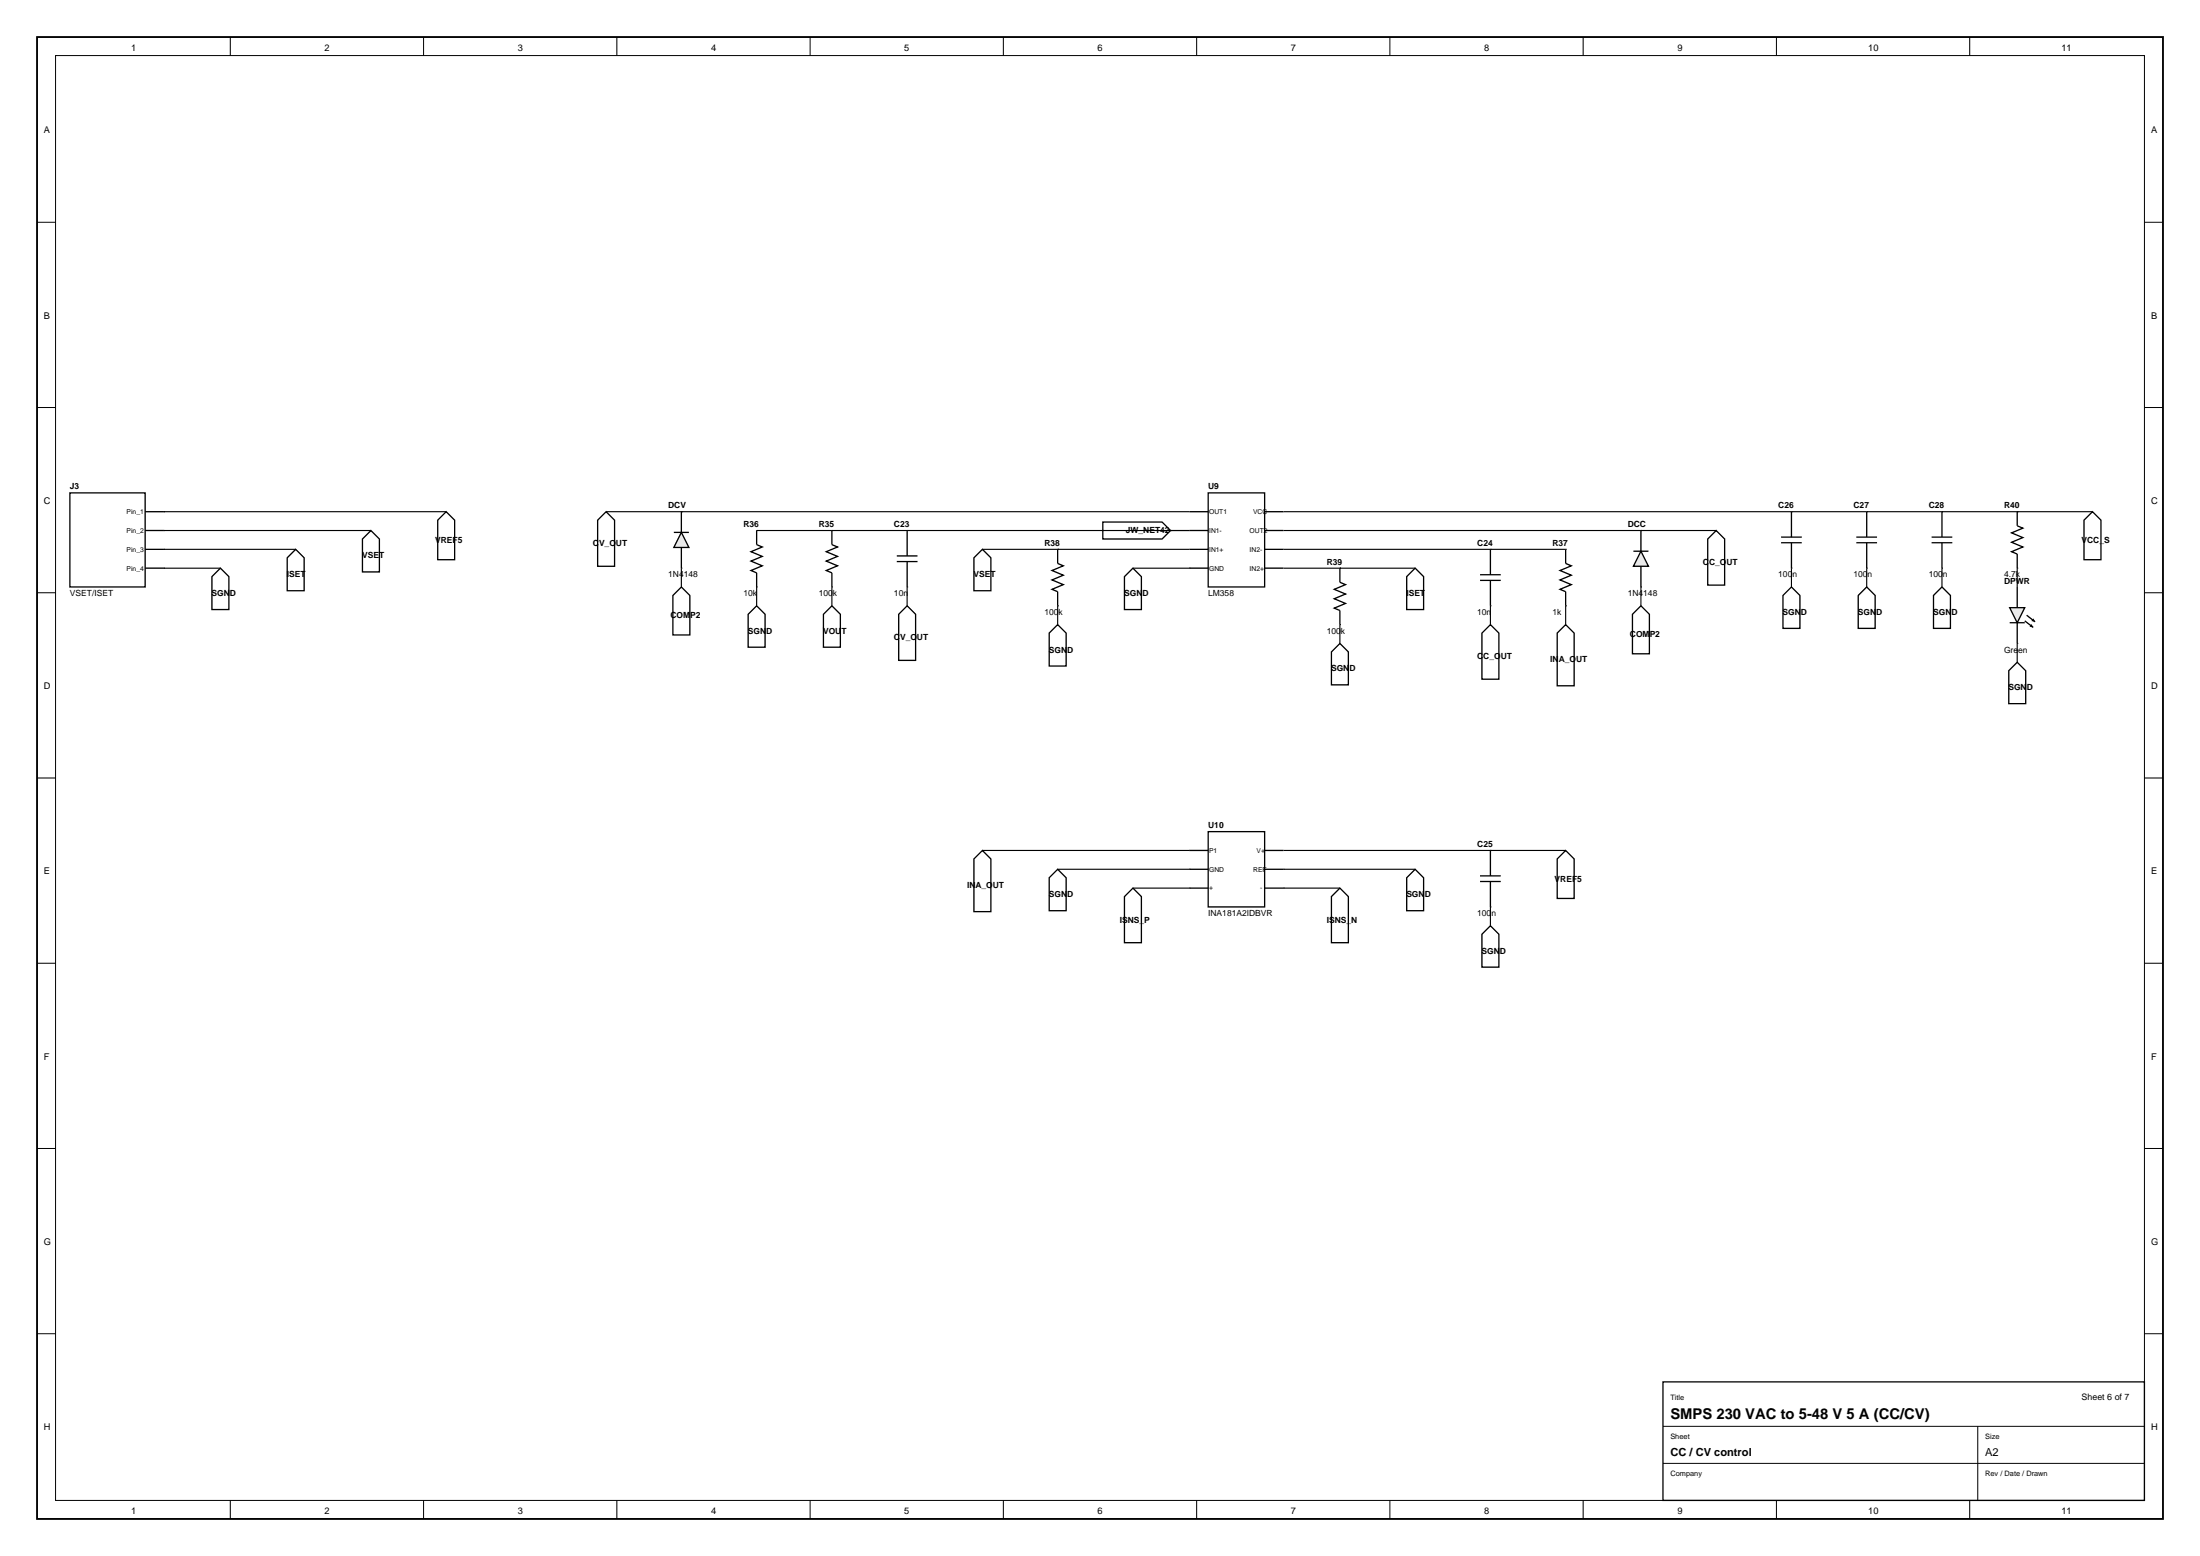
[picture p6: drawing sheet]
<svg xmlns="http://www.w3.org/2000/svg" width="594mm" height="420mm" viewBox="0 0 594 420" stroke-linecap="round" stroke-linejoin="round" font-family="sans-serif">
<path d="M10 10h574v400h-574z" fill="none" stroke="#000" stroke-width=".5"/>
<g fill="none" stroke="#000" stroke-width=".27">
<path d="M15 15h564v390h-564zM62.2 10v5M114.4 10v5M166.5 10v5M218.7 10v5M270.9 10v5M323.1 10v5M375.3 10v5M427.5 10v5M479.6 10v5M531.8 10v5M10 60h5"/>
<path d="M579 60h5M10 110h5M579 110h5M10 160h5M579 160h5M10 210h5M579 210h5M10 260h5M579 260h5M10 310h5M579 310h5M10 360h5"/>
<path d="M579 360h5M62.2 405v5M114.4 405v5M166.5 405v5M218.7 405v5M270.9 405v5M323.1 405v5M375.3 405v5M427.5 405v5M479.6 405v5M531.8 405v5"/>
</g>
<g fill="none" stroke="#000" stroke-width=".3">
<path d="M44.3 138.1h76.2M163.7 138.1h157.4M346.5 138.1h218.5M44.3 148.3h35.5M44.3 143.2h55.9M44.3 153.4h15.2M184 153.4v5M204.3 143.2h116.8M204.3 158.4v5.1M224.6 158.4v5.1M244.9 158.4v5.1M265.3 148.3h55.8"/>
<path d="M305.9 153.4h15.2M346.5 148.3h76.2M346.5 143.2h116.9M346.5 153.4h35.6M443.1 158.4v5.1M483.7 153.4v5M504 153.4v5M524.3 153.4v5M544.7 153.4v5M285.6 163.5v5.1M361.8 168.6v5.1M402.4 163.5v5.1"/>
<path d="M422.7 163.5v5.1M544.7 173.7v5.1M265.3 229.6h55.8M285.6 234.6h35.5M305.9 239.7h15.2M346.5 229.6h76.2M346.5 239.7h15.3M346.5 234.6h35.6M402.4 244.8v5.1"/>
</g>
<path d="M184 138.1v5.6M321.1 138.1h5.1M326.2 133h15.3v25.4h-15.3zM341.5 138.1h5M184 147.8v5.6M321.1 143.2h5.1M321.1 148.3h5.1M321.1 153.4h5.1M341.5 143.2h5M341.5 148.3h5M341.5 153.4h5" fill="none" stroke="#000" stroke-width=".36"/>
<path d="M184 143.7l2 4.1h-4.1z" fill="#ebebeb" stroke="#000" stroke-width=".36"/>
<path d="M181.9 143.7h4.1M443.1 143.2v5.6M443.1 152.9v5.5" fill="none" stroke="#000" stroke-width=".36"/>
<path d="M443.1 148.8l2 4.1h-4.1z" fill="#ebebeb" stroke="#000" stroke-width=".36"/>
<g fill="none" stroke="#000" stroke-width=".36">
<path d="M18.9 133h20.3v25.4h-20.3zM39.2 138.1h5.1M483.7 138.1v6.9M504 138.1v6.9M524.3 138.1v6.9M39.2 143.2h5.1M39.2 148.3h5.1M39.2 153.4h5.1M204.3 143.2v3.8l1.5 .6-3 1.3 3 1.3-3 1.3 3 1.2-3 1.3 1.5 .6v3.8M224.6 143.2v3.8l1.5 .6-3 1.3 3 1.3-3 1.3 3 1.2-3 1.3 1.5 .6v3.8M242.1 151.6h5.6M242.1 150.1h5.6"/>
<path d="M244.9 143.2v6.9M244.9 151.6v6.8M285.6 148.3v3.8l1.5 .6-3.1 1.3 3.1 1.3-3.1 1.2 3.1 1.3-3.1 1.3 1.6 .6v3.8M361.8 153.4v3.8l1.5 .6-3.1 1.3 3.1 1.2-3.1 1.3 3.1 1.3-3.1 1.3 1.6 .6v3.8M399.6 156.7h5.6M399.6 155.1h5.6M402.4 148.3v6.8M402.4 156.7v6.8M422.7 148.3v3.8l1.6 .6-3.1 1.3 3.1 1.3-3.1 1.2 3.1 1.3-3.1 1.3 1.5 .6v3.8M441 148.8h4.1M480.9 145h5.6M480.9 146.5h5.6"/>
<path d="M483.7 146.5v6.9M501.2 145h5.6M501.2 146.5h5.6M504 146.5v6.9M521.5 145h5.6M521.5 146.5h5.6M524.3 146.5v6.9M544.7 158.4v5.6M544.7 168.1v5.6M321.1 229.6h5.1M321.1 234.6h5.1M321.1 239.7h5.1"/>
<path d="M326.2 224.5h15.3v20.3h-15.3zM341.5 229.6h5M341.5 234.6h5M341.5 239.7h5M399.6 236.4h5.6M399.6 237.9h5.6M402.4 229.6v6.8M402.4 237.9v6.9"/>
</g>
<path d="M542.6 164h4.1l-2 4.1z" fill="#ebebeb" stroke="#000" stroke-width=".36"/>
<g fill="none" stroke="#000" stroke-width=".36">
<path d="M120.5 138.1l2.3 2.3v10.7h-4.6v-10.7zM163.7 138.1l2.2 2.3v12.5h-4.5v-12.5zM544.7 138.1v3.8l1.5 .7-3.1 1.2 3.1 1.3-3.1 1.3 3.1 1.2-3.1 1.3 1.6 .6v3.9M565 138.1l2.3 2.3v10.7h-4.6v-10.7zM59.5 153.4l2.3 2.2v8.9h-4.6v-8.9zM77.5 150.6l2.3-2.3 2.3 2.3v8.9h-4.6zM97.9 145.5l2.3-2.3 2.2 2.3v8.9h-4.5zM184 158.4l2.3 2.3v10.7h-4.6v-10.7zM263 150.6l2.3-2.3 2.2 2.3v8.9h-4.5zM297.8 140.9h16l2.3 2.3-2.3 2.3h-16zM305.9 153.4l2.3 2.2v8.9h-4.6v-8.9zM382.1 153.4l2.3 2.2v8.9h-4.6v-8.9z"/>
<path d="M463.4 143.2l2.3 2.3v12.4h-4.6v-12.4zM483.7 158.4l2.3 2.3v8.9h-4.6v-8.9zM504 158.4l2.3 2.3v8.9h-4.6v-8.9zM524.3 158.4l2.3 2.3v8.9h-4.6v-8.9zM204.3 163.5l2.3 2.3v8.9h-4.6v-8.9zM224.6 163.5l2.3 2.3v8.9h-4.6v-8.9zM244.9 163.5l2.3 2.3v12.5h-4.6v-12.5zM283.3 170.9l2.3-2.3 2.3 2.3v8.9h-4.6zM361.8 173.7l2.3 2.3v8.9h-4.6v-8.9zM402.4 168.6l2.3 2.3v12.4h-4.6v-12.4zM422.7 168.6l2.3 2.3v14.2h-4.6v-14.2zM443.1 163.5l2.2 2.3v10.7h-4.5v-10.7z"/>
<path d="M542.6 168.1h4.1M544.7 178.8l2.2 2.2v8.9h-4.5v-8.9zM546.7 167.6l2.3 1.8M547.2 166.1l2.3 1.7M265.3 229.6l2.2 2.2v14.3h-4.5v-14.3zM285.6 234.6l2.3 2.3v8.9h-4.6v-8.9zM361.8 239.7l2.3 2.3v12.5h-4.6v-12.5zM382.1 234.6l2.3 2.3v8.9h-4.6v-8.9zM422.7 229.6l2.3 2.2v10.7h-4.6v-10.7zM303.6 242l2.3-2.3 2.3 2.3v12.5h-4.6zM402.4 249.9l2.3 2.3v8.9h-4.6v-8.9z"/>
</g>
<path d="M548.5 168.5l.5 .9-1-.3zM549 166.9l.5 .9-1-.2z" fill="#000"/>
<path d="M449 373h130v32h-130z" fill="none" stroke="#000" stroke-width=".35"/>
<path d="M449 385h130M449 395h130M534 385v20" fill="none" stroke="#000" stroke-width=".27"/>
<text font-size="4" x="451" y="383">SMPS 230 VAC to 5-48 V 5 A (CC/CV)</text>
<g font-size="3">
<text x="451" y="393">CC / CV control</text>
<text x="536" y="393">A2</text>
</g>
<g font-size="2.5">
<text x="35.4" y="13.7">1</text>
<text x="87.6" y="13.7">2</text>
<text x="139.8" y="13.7">3</text>
<text x="192" y="13.7">4</text>
<text x="244.2" y="13.7">5</text>
<text x="296.4" y="13.7">6</text>
<text x="348.5" y="13.7">7</text>
<text x="400.7" y="13.7">8</text>
<text x="452.9" y="13.7">9</text>
<text x="504.4" y="13.7">10</text>
<text x="556.6" y="13.7">11</text>
<text x="11.8" y="36">A</text>
<text x="580.8" y="36">A</text>
<text x="11.8" y="86">B</text>
<text x="580.8" y="86">B</text>
<text x="11.8" y="136">C</text>
<text x="580.8" y="136">C</text>
<text x="11.8" y="186">D</text>
<text x="580.8" y="186">D</text>
<text x="11.8" y="236">E</text>
<text x="580.8" y="236">E</text>
<text x="11.8" y="286">F</text>
<text x="580.8" y="286">F</text>
<text x="11.8" y="336">G</text>
<text x="580.8" y="336">G</text>
<text x="11.8" y="386">H</text>
<text x="580.8" y="386">H</text>
<text x="35.4" y="408.7">1</text>
<text x="87.6" y="408.7">2</text>
<text x="139.8" y="408.7">3</text>
<text x="192" y="408.7">4</text>
<text x="244.2" y="408.7">5</text>
<text x="296.4" y="408.7">6</text>
<text x="348.5" y="408.7">7</text>
<text x="400.7" y="408.7">8</text>
<text x="452.9" y="408.7">9</text>
<text x="504.4" y="408.7">10</text>
<text x="556.6" y="408.7">11</text>
</g>
<text font-size="2.4" x="562" y="378">Sheet 6 of 7</text>
<g font-size="2.3">
<text x="18.9" y="132">J3</text>
<text x="180.4" y="137.2">DCV</text>
<text x="326.2" y="132">U9</text>
<text x="480.1" y="137.2">C26</text>
<text x="500.5" y="137.2">C27</text>
<text x="520.8" y="137.2">C28</text>
<text x="541.1" y="137.2">R40</text>
<text x="200.7" y="142.3">R36</text>
<text x="221.1" y="142.3">R35</text>
<text x="241.4" y="142.3">C23</text>
<text x="439.5" y="142.3">DCC</text>
<text x="117.5" y="146.5">VREF5</text>
<text x="160.1" y="147.4">CV_OUT</text>
<text x="282" y="147.4">R38</text>
<text x="304" y="144">JW_NET42</text>
<text x="398.9" y="147.4">C24</text>
<text x="419.2" y="147.4">R37</text>
<text x="562" y="146.5">VCC_S</text>
<text x="77.5" y="155.8">ISET</text>
<text x="97.8" y="150.7">VSET</text>
<text x="180.4" y="155.9">1N4148</text>
<text x="262.9" y="155.8">VSET</text>
<text x="358.2" y="152.4">R39</text>
<text x="459.8" y="152.5">CC_OUT</text>
<text x="480.1" y="155.9">100n</text>
<text x="500.5" y="155.9">100n</text>
<text x="520.8" y="155.9">100n</text>
<text x="541.1" y="155.9">4.7k</text>
<text x="18.9" y="161">VSET/ISET</text>
<text x="57.1" y="160.9">SGND</text>
<text x="200.7" y="161">10k</text>
<text x="221.1" y="161">100k</text>
<text x="241.4" y="161">10n</text>
<text x="303.5" y="160.9">SGND</text>
<text x="326.2" y="161">LM358</text>
<text x="379.7" y="160.9">ISET</text>
<text x="439.5" y="161">1N4148</text>
<text x="541.1" y="157.5">DPWR</text>
<text x="181" y="166.9">COMP2</text>
<text x="282" y="166">100k</text>
<text x="398.9" y="166">10n</text>
<text x="419.2" y="166">1k</text>
<text x="481.3" y="166">SGND</text>
<text x="501.6" y="166">SGND</text>
<text x="522" y="166">SGND</text>
<text x="201.9" y="171.1">SGND</text>
<text x="222.2" y="171.1">VOUT</text>
<text x="241.4" y="172.8">CV_OUT</text>
<text x="358.2" y="171.1">100k</text>
<text x="440.1" y="171.9">COMP2</text>
<text x="283.2" y="176.1">SGND</text>
<text x="398.8" y="177.9">CC_OUT</text>
<text x="418.6" y="178.8">INA_OUT</text>
<text x="541.1" y="176.2">Green</text>
<text x="359.4" y="181.2">SGND</text>
<text x="542.3" y="186.3">SGND</text>
<text x="326.2" y="223.5">U10</text>
<text x="398.9" y="228.6">C25</text>
<text x="261.1" y="239.8">INA_OUT</text>
<text x="419.8" y="238">VREF5</text>
<text x="283.2" y="242.2">SGND</text>
<text x="379.7" y="242.2">SGND</text>
<text x="302.3" y="249">ISNS_P</text>
<text x="326.2" y="247.3">INA181A2IDBVR</text>
<text x="358.2" y="249">ISNS_N</text>
<text x="398.9" y="247.3">100n</text>
<text x="400" y="257.4">SGND</text>
</g>
<g font-size="2">
<text x="451" y="378">Title</text>
<text x="451" y="388.5">Sheet</text>
<text x="536" y="388.5">Size</text>
<text x="451" y="398.5">Company</text>
<text x="536" y="398.5">Rev / Date / Drawn</text>
</g>
<g font-size="1.8">
<text x="34.2" y="138.8">Pin_1</text>
<text x="34.2" y="143.8">Pin_2</text>
<text x="326.5" y="138.8">OUT1</text>
<text x="326.5" y="143.8">IN1-</text>
<text x="337.4" y="143.8">OUT2</text>
<text x="338.3" y="138.8">VCC</text>
<text x="34.2" y="148.9">Pin_3</text>
<text x="326.5" y="148.9">IN1+</text>
<text x="337.4" y="148.9">IN2-</text>
<text x="34.2" y="154">Pin_4</text>
<text x="326.5" y="154">GND</text>
<text x="337.4" y="154">IN2+</text>
<text x="326.5" y="230.2">P1</text>
<text x="339.3" y="230.2">V+</text>
<text x="326.5" y="235.3">GND</text>
<text x="338.3" y="235.3">REF</text>
<text x="326.5" y="240.4">+</text>
<text x="340.2" y="240.4">-</text>
</g>
</svg>
